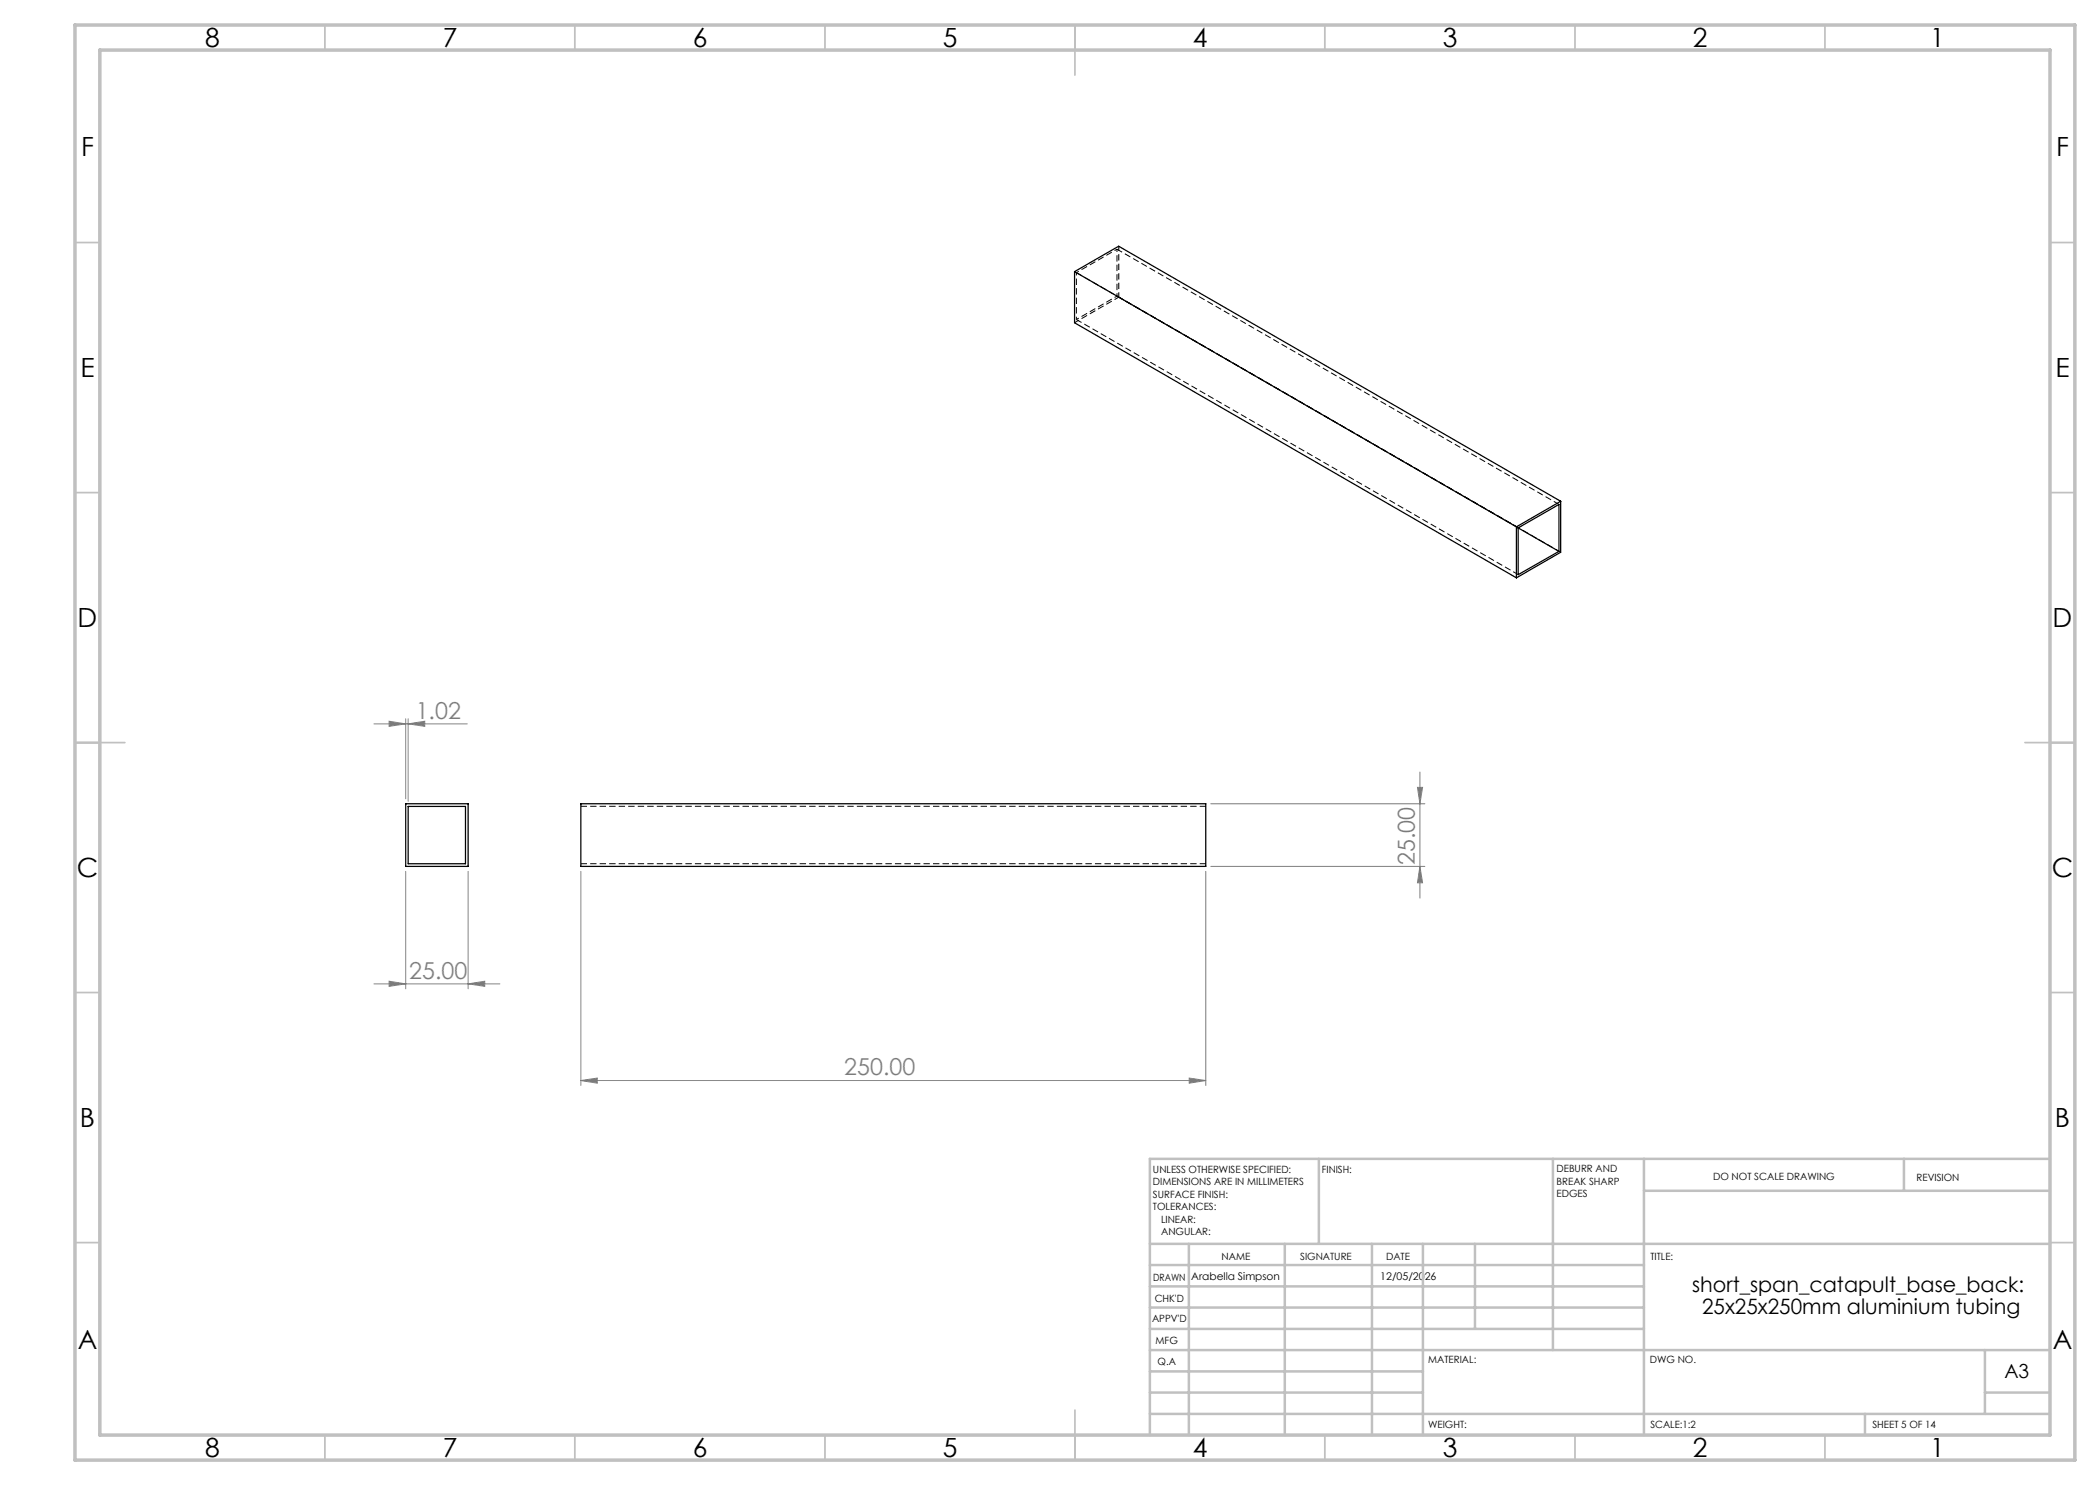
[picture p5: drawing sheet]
<svg xmlns="http://www.w3.org/2000/svg" width="420mm" height="297mm" viewBox="0 0 420 297" stroke-linecap="round" stroke-linejoin="round" font-family="sans-serif">
<path d="M214.9 54.3l88.4 51.1M214.9 54.3v10.3l88.4 51M214.9 54.3l8.8-5.1 88.4 51.1M303.3 105.4v10.2M303.6 105.6l8.2 4.7M303.6 105.6v9.3l8.2-4.6M303.6 105.6l8.2-4.7v9.4M312.1 100.3l-8.8 5.1M312.1 100.3v10.2l-8.8 5.1M81.1 160.8h12.5v12.5h-12.5zM81.6 161.3h11.5v11.5h-11.5zM116.2 160.8h125v12.5h-125z" fill="none" stroke="#000" stroke-width=".25"/>
<path d="M303.7 105.6l-80.3-46.4M116.2 161.3h125M116.2 172.7h125" fill="none" stroke="#000" stroke-width=".2" stroke-dasharray="1.3 .6" stroke-linecap="butt"/>
<path d="M303.7 105.6l-88.4-51.1M303.7 114.9l-88.4-51M311.8 100.9l-88.4-51.1M312.1 110.5l-88.3-51.1" fill="none" stroke="#000" stroke-width=".2" stroke-dasharray="1.3 .6" stroke-dashoffset=".1" stroke-linecap="butt"/>
<path d="M215.3 54.5v9.4M223.4 59.2v-9.4M223.4 49.8l-8.1 4.7M215.3 63.9l8.1-4.7" fill="none" stroke="#000" stroke-width=".2" stroke-dasharray="1.3 .6" stroke-dashoffset=".7" stroke-linecap="butt"/>
<path d="M223.8 59.4v-10.2M214.9 64.5l8.9-5.1" fill="none" stroke="#000" stroke-width=".2" stroke-dasharray="1.3 .6" stroke-dashoffset=".3" stroke-linecap="butt"/>
<g fill="none" stroke="#808080" stroke-width=".2">
<path d="M74.8 144.8h18.7M77.8 144.2l3.3 .6-3.3 .5zM81.1 143.8v16M81.6 144.8l3.3-.6v1.1zM81.6 143.8v16.5M283.5 157.5h1l-.5 3.3zM284 154.4v25.2M81.1 174.3v23.5M93.6 174.3v23.5M116.2 174.3v42.8M241.2 174.3v42.8M242.1 173.3h42.9"/>
<path d="M242.1 160.8h42.9M284 173.3l.5 3.3h-1zM74.8 196.8h25.2M77.8 196.2l3.3 .6-3.3 .5zM93.6 196.8l3.3-.6v1.1zM116.2 216.1l3.3-.5v1zM116.2 216.1h125M237.8 215.6l3.4 .5-3.4 .5z"/>
</g>
<g fill="none" stroke="#c0c0c0" stroke-width=".35">
<path d="M65 5v5M115 5v5M165 5v5M215 5v10M265 5v5M315 5v5M365 5v5M15 48.5h5M410 48.5h5M15 98.5h5M410 98.5h5M15 148.5h10"/>
<path d="M405 148.5h10M15 198.5h5M410 198.5h5M15 248.5h5M410 248.5h5M65 287v5M115 287v5M165 287v5M215 282v10M265 287v5M315 287v5M365 287v5"/>
</g>
<g fill="none" stroke="#c0c0c0" stroke-width=".5">
<path d="M263.8 231.8v17M310.6 231.8v38.2M328.8 231.8v55.2M328.8 238.2h81.2M380.8 231.8v6.4M410 231.8h-180v55.2M230 248.8h180M230 257.3h98.8M230 253h98.8M237.8 248.8v38.2M257 248.8v38.2M274.4 248.8v38.2"/>
<path d="M284.6 248.8v38.2M295 248.8v17M230 265.8h98.8M230 261.5h98.8M230 278.5h54.6M230 274.3h54.6M230 270h180M397 278.5h13M397 270v12.8M230 282.8h180M373 282.8v4.2"/>
</g>
<path d="M15 5h400v287h-400zM20 10h390v277h-390z" fill="none" stroke="#c0c0c0" stroke-width=".7"/>
<g fill="#808080">
<path d="M77.8 196.2l3.3 .6-3.3 .5zM93.6 196.8l3.3-.6v1.1z"/>
<path d="M77.8 144.2l3.3 .6-3.3 .5zM81.6 144.8l3.3-.6v1.1z"/>
<path d="M116.2 216.1l3.3-.5v1zM237.8 215.6l3.4 .5-3.4 .5z"/>
<path d="M284 173.3l.5 3.3h-1zM283.5 157.5h1l-.5 3.3z"/>
</g>
<g font-size="5.3">
<text x="41" y="9.5">8</text>
<text x="88.5" y="9.5">7</text>
<text x="138.5" y="9.5">6</text>
<text x="188.5" y="9.5">5</text>
<text x="238.5" y="9.5">4</text>
<text x="288.5" y="9.5">3</text>
<text x="338.5" y="9.5">2</text>
<text x="386" y="9.5">1</text>
<text x="16.2" y="31.2">F</text>
<text x="411.2" y="31.2">F</text>
<text x="16.1" y="75.5">E</text>
<text x="411.1" y="75.5">E</text>
<text x="15.5" y="125.5">D</text>
<text x="410.5" y="125.5">D</text>
<text x="15.4" y="175.5">C</text>
<text x="410.4" y="175.5">C</text>
<text x="16" y="225.5">B</text>
<text x="411" y="225.5">B</text>
<text x="15.5" y="269.7">A</text>
<text x="410.5" y="269.7">A</text>
<text x="41" y="291.5">8</text>
<text x="88.5" y="291.5">7</text>
<text x="138.5" y="291.5">6</text>
<text x="188.5" y="291.5">5</text>
<text x="238.5" y="291.5">4</text>
<text x="288.5" y="291.5">3</text>
<text x="338.5" y="291.5">2</text>
<text x="386" y="291.5">1</text>
</g>
<g font-size="4.7" fill="#808080">
<text x="83.1" y="143.7">1.02</text>
<text x="283" y="173.1" transform="rotate(-90 283 173.1)">25.00</text>
<text x="81.8" y="195.7">25.00</text>
<text x="168.8" y="215.1">250.00</text>
</g>
<g font-size="4.2">
<text x="338.5" y="258.5">short_span_catapult_base_back:</text>
<text x="340.4" y="262.7">25x25x250mm aluminium tubing</text>
</g>
<text font-size="3.9" x="400.9" y="275.5">A3</text>
<g font-size="2.1">
<text x="238.2" y="256.1">Arabella Simpson</text>
<text x="276.1" y="256.1">12/05/2026</text>
</g>
<g font-size="2">
<text x="230.6" y="234.6">UNLESS OTHERWISE SPECIFIED:</text>
<text x="230.6" y="237.1">DIMENSIONS ARE IN MILLIMETERS</text>
<text x="230.6" y="239.6">SURFACE FINISH:</text>
<text x="264.4" y="234.6">FINISH:</text>
<text x="311.3" y="234.5">DEBURR AND</text>
<text x="311.3" y="237">BREAK SHARP</text>
<text x="311.3" y="239.5">EDGES</text>
<text x="342.6" y="236">DO NOT SCALE DRAWING</text>
<text x="383.3" y="236.2">REVISION</text>
<text x="230.6" y="242.1">TOLERANCES:</text>
<text x="232.2" y="244.6">LINEAR:</text>
<text x="232.2" y="247.1">ANGULAR:</text>
<text x="244.3" y="252">NAME</text>
<text x="260" y="251.9">SIGNATURE</text>
<text x="277.2" y="251.9">DATE</text>
<text x="330.1" y="251.9">TITLE:</text>
<text x="230.6" y="256.1">DRAWN</text>
<text x="230.9" y="260.3">CHK'D</text>
<text x="230.4" y="264.4">APPV'D</text>
<text x="231.1" y="268.8">MFG</text>
<text x="231.5" y="273">Q.A</text>
<text x="285.6" y="272.5">MATERIAL:</text>
<text x="330" y="272.5">DWG NO.</text>
<text x="285.6" y="285.5">WEIGHT:</text>
<text x="330.1" y="285.6">SCALE:1:2</text>
<text x="374.5" y="285.6">SHEET 5 OF 14</text>
</g>
</svg>
